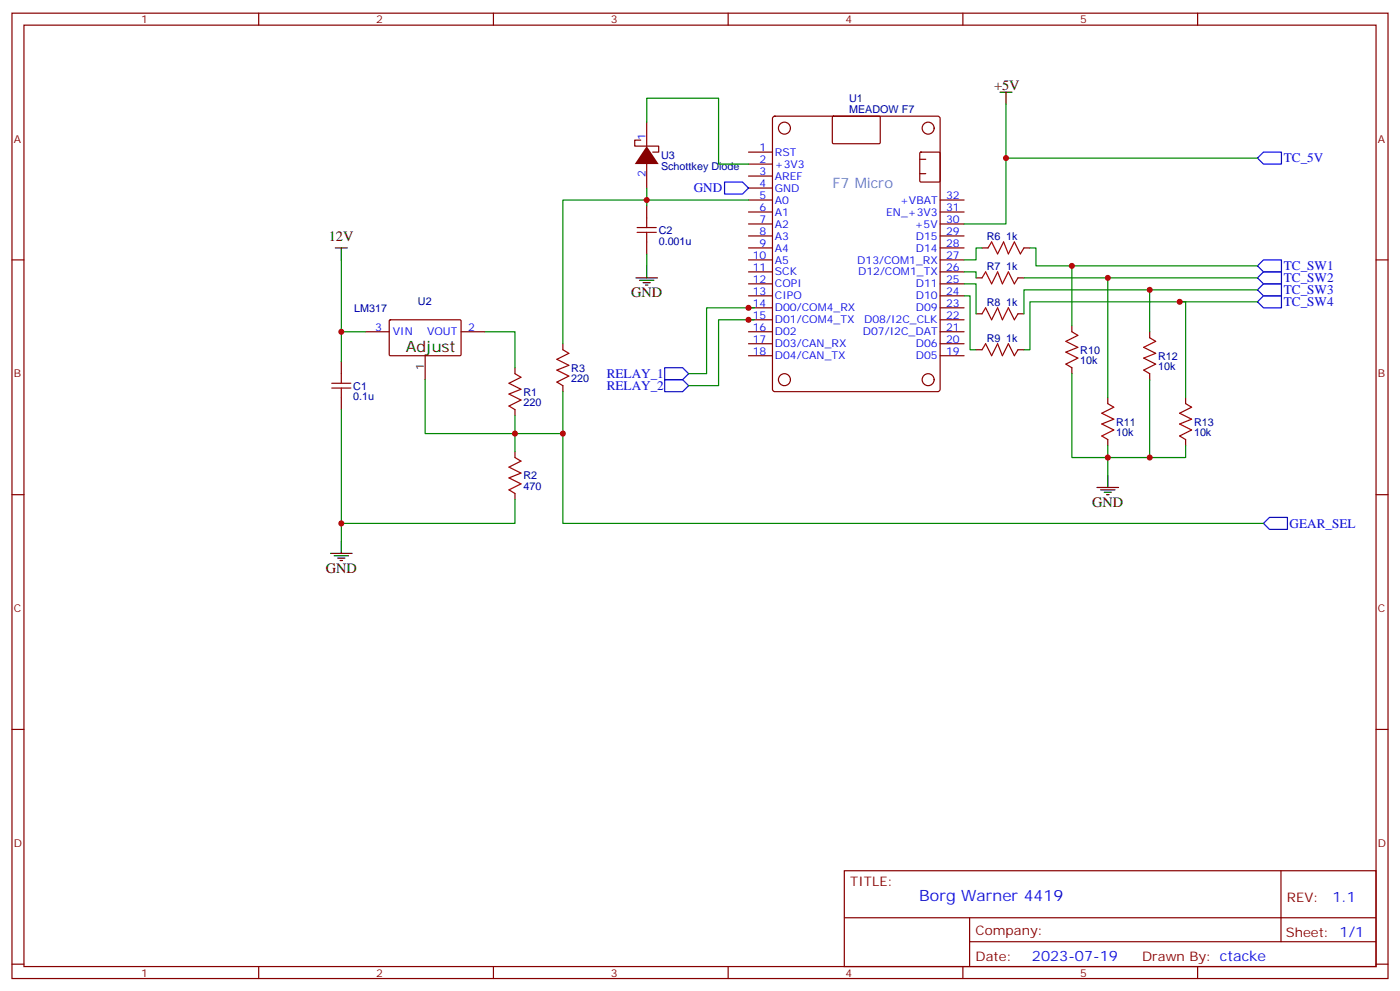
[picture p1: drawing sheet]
<svg xmlns="http://www.w3.org/2000/svg" width="412mm" height="292mm" viewBox="0 0 412 292" stroke-linecap="round" stroke-linejoin="round" font-family="sans-serif">
<g fill="none" stroke="#870000" stroke-width=".35">
<path d="M3.5 3.9h405.4v284.3h-405.4zM7.1 7.4h398.2v277.3h-398.2zM76.2 3.9v3.5M145.3 3.9v3.5M214.5 3.9v3.5M283.6 3.9v3.5M352.8 3.9v3.5M227.8 34.4l.4-.2h48l.7 .5v80l-.4 .6-48.3 .1-.6-.5-.1-80zM245.2 34.4l.3-.2 13.6 .1 .2 .3-.1 7.6-.3 .1h-13.5l-.2-.3zM220.5 44.8h7M220.5 58.9h7M220.5 55.4h7"/>
<path d="M220.5 51.9h7M220.5 48.3h7M270.9 51.2h1.8M270.9 46.9h1.8M271 45l.3-.2h5.3l.3 .2v8.3l-.2 .3h-5.4l-.3-.2zM276.9 58.9h7.1M3.5 76.6h3.6M220.5 76.6h7M220.5 73h7M220.5 69.5h7M220.5 66h7M220.5 62.4h7"/>
<path d="M276.9 76.6h7.1M276.9 73h7.1M276.9 69.5h7.1M276.9 66h7.1M276.9 62.4h7.1M405.3 76.6h3.6M107.6 97.7h7.1M114.7 94.4l.3-.2h20.6l.2 .3v10.1l-.3 .2-20.7-.1-.1-.3zM135.8 97.7h7.1M220.5 97.7h7M220.5 94.2h7M220.5 90.7h7"/>
<path d="M220.5 87.1h7M220.5 83.6h7M220.5 80.1h7M276.9 97.7h7.1M276.9 94.2h7.1M276.9 90.7h7.1M276.9 87.1h7.1M276.9 83.6h7.1M276.9 80.1h7.1M100.5 106.5v3.6M100.5 117.1v3.6M125.2 104.8v7"/>
<path d="M151.7 108.3v1.8M165.8 101.2v1.8M165.8 113.6v1.8M220.5 104.8h7M220.5 101.2h7M276.9 104.8h7.1M276.9 101.2h7.1M151.7 120.7v1.7M151.7 133v1.8M3.5 145.7h3.6M151.7 145.3v1.8M405.3 145.7h3.6"/>
<path d="M3.5 214.8h3.6M405.3 214.8h3.6M248.7 256.5h156.6v28.2h-156.6zM377.3 256.5v20.9M248.7 270.3h156.5M285.6 277.4h119.6M285.6 270.3v14.1M3.5 284h3.6M76.2 284.7v3.5M145.3 284.7v3.5M214.5 284.7v3.5M283.6 284.7v3.5"/>
<path d="M352.8 284.7v3.5M405.3 284h3.6"/>
<circle cx="231.1" cy="37.7" r="1.76"/>
<circle cx="273.4" cy="37.7" r="1.76"/>
<circle cx="231.1" cy="111.8" r="1.76"/>
<circle cx="273.4" cy="111.8" r="1.76"/>
</g>
<path d="M370.4 46.6l1.8-1.8h5.3v3.5h-5.3zM370.4 78.3l1.8-1.7h5.3v3.5h-5.3zM370.4 88.9l1.8-1.8h5.3v3.6h-5.3zM370.4 81.8l1.8-1.7h5.3v3.5h-5.3zM370.4 85.4l1.8-1.8h5.3v3.5h-5.3zM195.8 108.3h5.3l1.7 1.8-1.7 1.7h-5.3zM195.8 111.8h5.3l1.7 1.8-1.7 1.8h-5.3zM372.2 154.2l1.7-1.8h5.3v3.5h-5.3z" fill="none" stroke="#00f" stroke-width=".35"/>
<path d="M220.5 58.9h-54.7v42.3M370.4 46.6h-74.1v19.4h-12.3M100.5 76.6v21.1M107.6 97.7h-7.1v8.8M142.9 97.7h8.8v10.6M222.2 90.7h-14.1v19.4h-5.3M222.2 94.2h-10.5v19.4h-8.9M125.2 111.8v15.9h26.5v-5.3M165.8 115.4v12.3h-14.1v5.3M100.5 120.7v38.8M151.7 147.1v7.1h-51.2" fill="none" stroke="#008700" stroke-width=".35"/>
<path d="M97.7 114.3h5.7M97.7 112.9h5.7M100.5 110.1v2.8M100.5 114.3v2.8M151.7 110.1l1.8 1-3.6 1.8 3.6 1.8-3.6 1.4 3.6 1.7-3.6 1.8 1.8 1.1M165.8 103l1.8 1.1-3.6 1.7 3.6 1.8-3.6 1.4 3.6 1.8-3.6 1.7 1.8 1.1M151.7 134.8l1.8 1-3.6 1.8 3.6 1.7-3.6 1.5 3.6 1.7-3.6 1.8 1.8 1" fill="none" stroke="#a10000" stroke-width=".35"/>
<path d="M98.8 73h3.5M100.5 73v3.6M100.5 159.5v3.5M97.4 163h6.3M98.4 163.7h4.3M99.5 164.4h2.1M100.2 165.1h.7" fill="none" stroke="#000" stroke-width=".35"/>
<path d="M190.5 43l3.5 5.3h-7z" fill="#870000"/>
<g fill="none" stroke="#870000" stroke-width=".35">
<path d="M190.5 36v7M188.7 41.3h-1.7v1.7h7v1.8h-1.7M190.5 48.3v7.1M190.5 60.7v3.5M190.5 71.3v3.5M289.3 73h1.7M301.6 73h1.8M287.5 81.8h1.8M287.5 92.4h1.8M299.9 81.8h1.7M299.9 92.4h1.7M315.7 96v1.7"/>
<path d="M338.7 97.7v1.8M287.5 103h1.8M299.9 103h1.7M315.7 108.3v1.8M326.3 117.1v1.8M338.7 110.1v1.7M349.2 117.1v1.8M326.3 129.5v1.7M349.2 129.5v1.7"/>
</g>
<path d="M187.7 68.4h5.6M187.7 67h5.6M190.5 64.2v2.8M190.5 68.4v2.9M291 73l1.1-1.7 1.8 3.5 1.7-3.5 1.4 3.5 1.8-3.5 1.8 3.5 1-1.8M289.3 81.8l1-1.7 1.8 3.5 1.8-3.5 1.4 3.5 1.7-3.5 1.8 3.5 1.1-1.8M289.3 92.4l1-1.7 1.8 3.5 1.8-3.5 1.4 3.5 1.7-3.5 1.8 3.5 1.1-1.8M315.7 97.7l1.8 1.1-3.5 1.7 3.5 1.8-3.5 1.4 3.5 1.8-3.5 1.7 1.7 1.1M338.7 99.5l1.7 1-3.5 1.8 3.5 1.8-3.5 1.4 3.5 1.7-3.5 1.8 1.8 1.1M289.3 103l1-1.8 1.8 3.6 1.8-3.6 1.4 3.6 1.7-3.6 1.8 3.6 1.1-1.8M326.3 118.9l1.8 1-3.5 1.8 3.5 1.8-3.5 1.4 3.5 1.7-3.5 1.8 1.7 1.1M349.2 118.9l1.8 1-3.5 1.8 3.5 1.8-3.5 1.4 3.5 1.7-3.5 1.8 1.7 1.1" fill="none" stroke="#a10000" stroke-width=".35"/>
<path d="M294.6 27.2h3.5M296.3 27.2v3.5M190.5 78.3v3.5M187.3 81.8h6.4M188.4 82.6h4.2M189.4 83.3h2.2M190.1 84h.8M323.1 143.6h6.4M324.2 144.3h4.2M325.3 145h2.1M326 145.7h.7M326.3 140.1v3.5" fill="none" stroke="#000" stroke-width=".35"/>
<g fill="none" stroke="#008700" stroke-width=".35">
<path d="M190.5 36v-7.1h21.2v19.4h8.8M296.3 30.7v15.9M190.5 55.4v5.3M190.5 74.8v3.5M289.3 73h-1.8v3.6h-3.5M303.4 73h1.8v5.3h65.2M315.7 78.3v17.7M284 80.1h3.5v1.7M284 83.6h3.5v8.8M284 87.1h1.8v15.9h1.7M301.6 81.8h68.8M326.3 81.8v35.3"/>
<path d="M338.7 85.4v12.3M347.5 88.9h1.7v28.2M370.4 85.4h-68.8v7M370.4 88.9h-67v14.1h-1.8M315.7 110.1v24.7h10.6v5.3M338.7 111.8v23h-12.4v-3.6M165.8 127.7v26.5h206.4M349.2 131.2v3.6h-10.5"/>
</g>
<path d="M213.4 53.6h5.3l1.8 1.8-1.8 1.8h-5.3z" fill="none" stroke="#00f" stroke-width=".35"/>
<g fill="#c00">
<circle cx="100.5" cy="97.7" r=".88"/>
<circle cx="100.5" cy="154.2" r=".88"/>
<circle cx="220.5" cy="94.2" r=".88"/>
<circle cx="220.5" cy="90.7" r=".88"/>
<circle cx="190.5" cy="58.9" r=".88"/>
<circle cx="151.7" cy="127.7" r=".88"/>
<circle cx="165.8" cy="127.7" r=".88"/>
<circle cx="315.7" cy="78.3" r=".88"/>
<circle cx="326.3" cy="81.8" r=".88"/>
<circle cx="338.7" cy="85.4" r=".88"/>
<circle cx="347.5" cy="88.9" r=".88"/>
<circle cx="326.3" cy="134.8" r=".88"/>
<circle cx="338.7" cy="134.8" r=".88"/>
<circle cx="296.3" cy="46.6" r=".88"/>
</g>
<text font-size="4.6" x="119.6" y="103.7">Adjust</text>
<text font-size="4.6" fill="#00f" x="270.8" y="265.5">Borg Warner 4419</text>
<g font-size="4.2">
<text x="292.8" y="26.5">+5V</text>
<text x="96.8" y="70.9">12V</text>
<text x="185.9" y="87.5">GND</text>
<text x="321.7" y="149.2">GND</text>
<text x="96" y="168.6">GND</text>
</g>
<text font-size="4.2" fill="#23abe3" x="245.2" y="55.4">F7 Micro</text>
<g font-size="4.2" fill="#00f">
<text x="392.5" y="265.7">1.1</text>
<text x="304" y="283.1">2023-07-19</text>
</g>
<g font-size="3.9" fill="#00f">
<text x="378.2" y="47.8">TC_5V</text>
<text x="204.3" y="56.6">GND</text>
<text x="378.2" y="79.6">TC_SW1</text>
<text x="378.2" y="83.1">TC_SW2</text>
<text x="378.2" y="86.6">TC_SW3</text>
<text x="378.2" y="90.2">TC_SW4</text>
<text x="178.7" y="111.3">RELAY_1</text>
<text x="178.7" y="114.9">RELAY_2</text>
<text x="379.9" y="155.4">GEAR_SEL</text>
</g>
<g font-size="3.9" fill="#800">
<text x="250.5" y="261.1">TITLE:</text>
<text x="379.1" y="265.7">REV:</text>
<text x="287.4" y="275.3">Company:</text>
<text x="378.7" y="275.9">Sheet: 1/1</text>
<text x="287.4" y="282.9">Date:</text>
<text x="336.4" y="283">Drawn By: ctacke</text>
</g>
<g font-size="3.2" fill="#800">
<text x="41.6" y="6.9">1</text>
<text x="110.8" y="6.9">2</text>
<text x="179.9" y="6.9">3</text>
<text x="249.1" y="6.9">4</text>
<text x="318.2" y="6.9">5</text>
<text x="4.1" y="42">A</text>
<text x="405.9" y="42">A</text>
<text x="4.1" y="111.1">B</text>
<text x="405.9" y="111.1">B</text>
<text x="4.1" y="180.3">C</text>
<text x="405.9" y="180.3">C</text>
<text x="4.1" y="249.4">D</text>
<text x="405.9" y="249.4">D</text>
<text x="41.6" y="287.7">1</text>
<text x="110.8" y="287.7">2</text>
<text x="179.9" y="287.7">3</text>
<text x="249.1" y="287.7">4</text>
<text x="318.2" y="287.7">5</text>
</g>
<g font-size="3.2" fill="#000080">
<text x="250.1" y="33.2">MEADOW F7</text>
<text x="250.1" y="30">U1</text>
<text x="194.7" y="46.9">U3</text>
<text x="194.7" y="50">Schottkey Diode</text>
<text x="194" y="68.9">C2</text>
<text x="290.7" y="70.6">R6</text>
<text x="296.4" y="70.6">1k</text>
<text x="194" y="72.1">0.001u</text>
<text x="290.7" y="79.5">R7</text>
<text x="296.4" y="79.5">1k</text>
<text x="123.1" y="89.8">U2</text>
<text x="104.3" y="91.8">LM317</text>
<text x="290.7" y="90">R8</text>
<text x="296.4" y="90">1k</text>
<text x="290.7" y="100.6">R9</text>
<text x="296.3" y="100.6">1k</text>
<text x="318.2" y="107.3">10k</text>
<text x="318.2" y="104.2">R10</text>
<text x="341.1" y="105.9">R12</text>
<text x="168.3" y="112.6">220</text>
<text x="168.3" y="109.5">R3</text>
<text x="341.1" y="109.1">10k</text>
<text x="104.1" y="117.9">0.1u</text>
<text x="104.1" y="114.8">C1</text>
<text x="154.2" y="119.7">220</text>
<text x="154.2" y="116.5">R1</text>
<text x="328.8" y="125.4">R11</text>
<text x="351.7" y="125.4">R13</text>
<text x="328.8" y="128.5">10k</text>
<text x="351.7" y="128.5">10k</text>
<text x="154.2" y="141.2">R2</text>
<text x="154.2" y="144.4">470</text>
</g>
<g font-size="3.2" fill="#00f">
<text x="190.1" y="41.3" transform="rotate(-90 190.1 41.3)">1</text>
<text x="223.8" y="44.5">1</text>
<text x="223.8" y="48">2</text>
<text x="228.2" y="45.9">RST</text>
<text x="190.1" y="52.1" transform="rotate(-90 190.1 52.1)">2</text>
<text x="223.8" y="51.5">3</text>
<text x="228.2" y="52.9">AREF</text>
<text x="228.2" y="49.4">+3V3</text>
<text x="223.8" y="58.6">5</text>
<text x="223.8" y="55">4</text>
<text x="228.2" y="60">A0</text>
<text x="228.2" y="56.4">GND</text>
<text x="265.2" y="60">+VBAT</text>
<text x="278.7" y="58.6">32</text>
<text x="223.8" y="65.6">7</text>
<text x="223.8" y="62.1">6</text>
<text x="228.2" y="63.5">A1</text>
<text x="261" y="63.5">EN_+3V3</text>
<text x="278.7" y="65.6">30</text>
<text x="278.7" y="62.1">31</text>
<text x="223.8" y="69.1">8</text>
<text x="228.2" y="70.6">A3</text>
<text x="228.2" y="67">A2</text>
<text x="269.4" y="67">+5V</text>
<text x="269.7" y="70.6">D15</text>
<text x="278.7" y="69.1">29</text>
<text x="221.7" y="76.2">10</text>
<text x="223.8" y="72.7">9</text>
<text x="228.2" y="77.6">A5</text>
<text x="228.2" y="74.1">A4</text>
<text x="252.5" y="77.6">D13/COM1_RX</text>
<text x="269.7" y="74.1">D14</text>
<text x="278.7" y="76.2">27</text>
<text x="278.7" y="72.7">28</text>
<text x="221.7" y="83.3">12</text>
<text x="221.7" y="79.7">11</text>
<text x="228.2" y="81.1">SCK</text>
<text x="252.8" y="81.1">D12/COM1_TX</text>
<text x="278.7" y="83.3">25</text>
<text x="278.7" y="79.7">26</text>
<text x="221.7" y="86.8">13</text>
<text x="228.2" y="88.2">CIPO</text>
<text x="228.2" y="84.7">COPI</text>
<text x="269.7" y="88.2">D10</text>
<text x="269.7" y="84.7">D11</text>
<text x="278.7" y="86.8">24</text>
<text x="221.7" y="93.8">15</text>
<text x="221.7" y="90.3">14</text>
<text x="228.2" y="95.3">D01/COM4_TX</text>
<text x="228.2" y="91.7">D00/COM4_RX</text>
<text x="254.5" y="95.3">D08/I2C_CLK</text>
<text x="269.7" y="91.7">D09</text>
<text x="278.7" y="93.8">22</text>
<text x="278.7" y="90.3">23</text>
<text x="110.5" y="97.4">3</text>
<text x="115.7" y="98.8">VIN</text>
<text x="125.8" y="98.8">VOUT</text>
<text x="137.9" y="97.4">2</text>
<text x="221.7" y="100.9">17</text>
<text x="221.7" y="97.4">16</text>
<text x="228.2" y="98.8">D02</text>
<text x="254.2" y="98.8">D07/I2C_DAT</text>
<text x="278.7" y="100.9">20</text>
<text x="278.7" y="97.4">21</text>
<text x="221.7" y="104.4">18</text>
<text x="228.2" y="105.8">D04/CAN_TX</text>
<text x="228.2" y="102.3">D03/CAN_RX</text>
<text x="269.7" y="105.8">D05</text>
<text x="269.7" y="102.3">D06</text>
<text x="278.7" y="104.4">19</text>
</g>
<text font-size="3.2" x="124.9" y="108.9" transform="rotate(-90 124.9 108.9)">1</text>
</svg>
